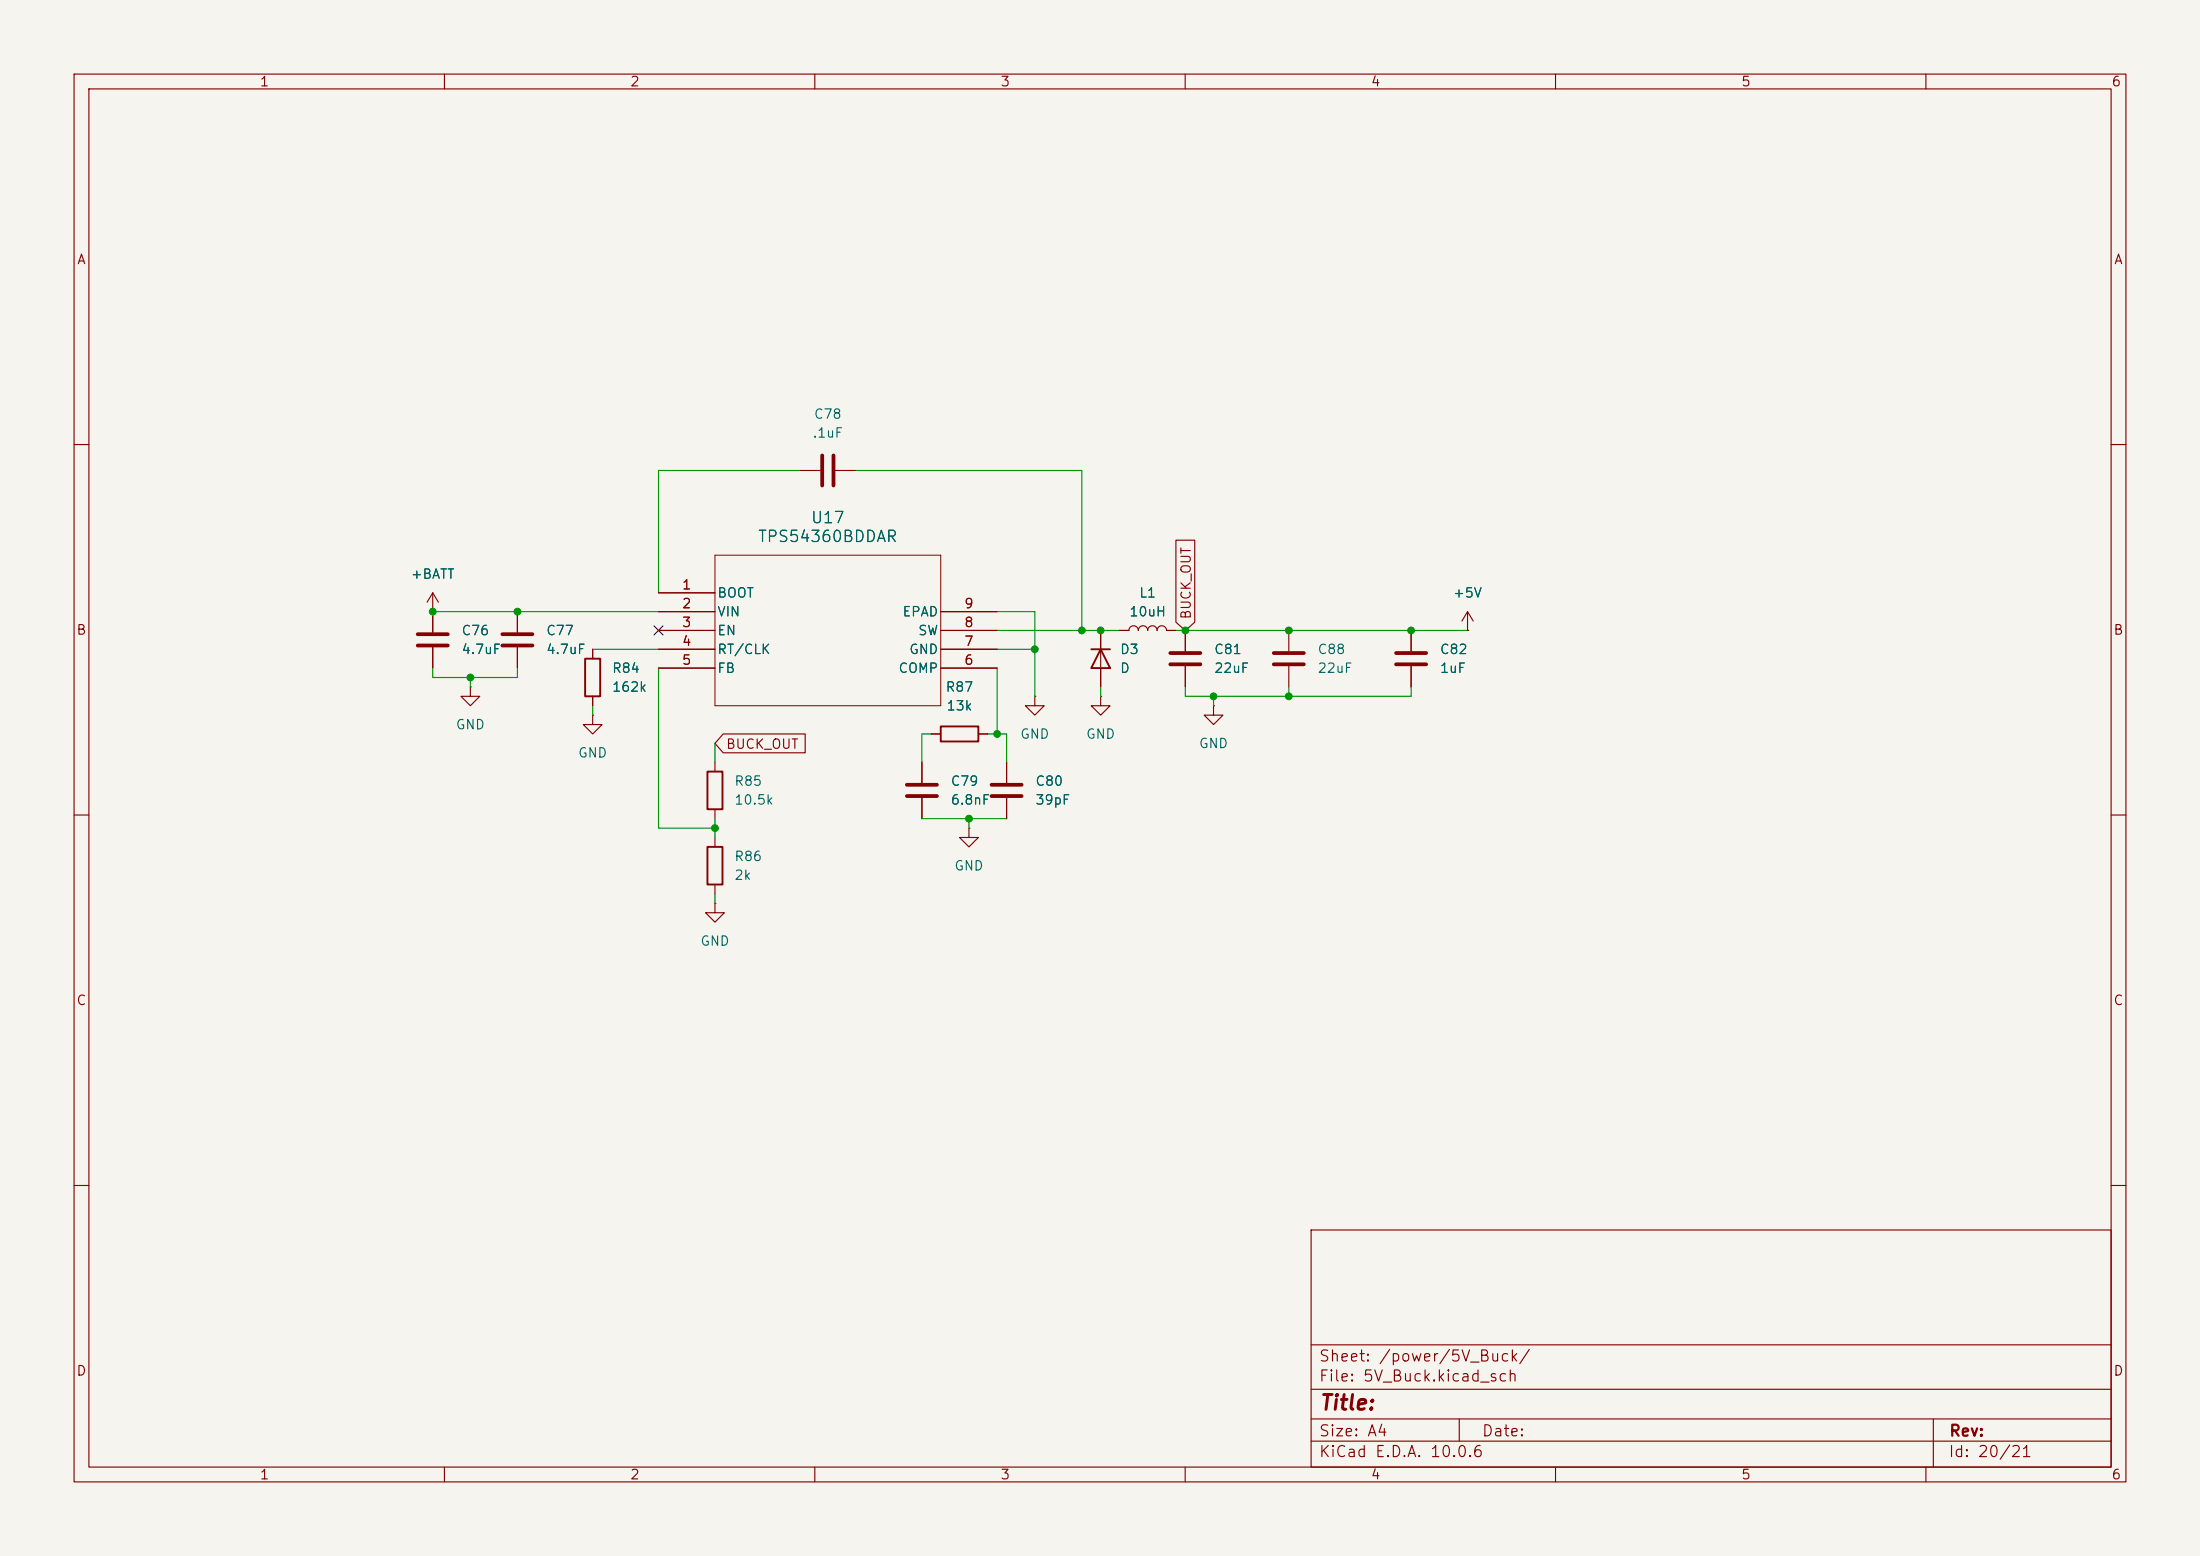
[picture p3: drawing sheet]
(kicad_sch
 (version 20260306)
 (generator "eeschema")
 (generator_version "10.0")
 (paper "A4")
 (lib_symbols
  (symbol "Device:C"
   (pin_numbers (hide yes))
   (pin_names
    (offset 0.254)) (exclude_from_sim no) (in_bom yes) (on_board yes)
   (in_pos_files yes)
   (duplicate_pin_numbers_are_jumpers no)
   (property "Reference" "C" (at 0.635 2.54 0) (show_name no) (do_not_autoplace no) (effects (font (size 1.27 1.27)) (justify left)))
   (property "Value" "C" (at 0.635 -2.54 0) (show_name no) (do_not_autoplace no) (effects (font (size 1.27 1.27)) (justify left)))
   (property "Footprint" "" (at 0.9652 -3.81 0) (show_name no) (do_not_autoplace no) (hide yes) (effects (font (size 1.27 1.27))))
   (property "Datasheet" "" (at 0 0 0) (show_name no) (do_not_autoplace no) (hide yes) (effects (font (size 1.27 1.27))))
   (property "Description" "Unpolarized capacitor" (at 0 0 0) (show_name no) (do_not_autoplace no) (hide yes) (effects (font (size 1.27 1.27))))
   (symbol "C_0_1"
    (polyline (pts (xy -2.032 0.762) (xy 2.032 0.762)) (stroke (width 0.508) (type default)) (fill (type none)))
    (polyline (pts (xy -2.032 -0.762) (xy 2.032 -0.762)) (stroke (width 0.508) (type default)) (fill (type none))))
   (symbol "C_1_1"
    (pin passive line (at 0 3.81 270) (length 2.794) (name "" (effects (font (size 1.27 1.27)))) (number "1" (effects (font (size 1.27 1.27)))))
    (pin passive line (at 0 -3.81 90) (length 2.794) (name "" (effects (font (size 1.27 1.27)))) (number "2" (effects (font (size 1.27 1.27))))))
   (embedded_fonts no))
  (symbol "Device:D"
   (pin_numbers (hide yes))
   (pin_names
    (offset 1.016) (hide yes)) (exclude_from_sim no) (in_bom yes) (on_board yes)
   (in_pos_files yes)
   (duplicate_pin_numbers_are_jumpers no)
   (property "Reference" "D" (at 0 2.54 0) (show_name no) (do_not_autoplace no) (effects (font (size 1.27 1.27))))
   (property "Value" "D" (at 0 -2.54 0) (show_name no) (do_not_autoplace no) (effects (font (size 1.27 1.27))))
   (property "Footprint" "" (at 0 0 0) (show_name no) (do_not_autoplace no) (hide yes) (effects (font (size 1.27 1.27))))
   (property "Datasheet" "" (at 0 0 0) (show_name no) (do_not_autoplace no) (hide yes) (effects (font (size 1.27 1.27))))
   (property "Description" "Diode" (at 0 0 0) (show_name no) (do_not_autoplace no) (hide yes) (effects (font (size 1.27 1.27))))
   (property "Sim.Device" "D" (at 0 0 0) (show_name no) (do_not_autoplace no) (hide yes) (effects (font (size 1.27 1.27))))
   (property "Sim.Pins" "1=K 2=A" (at 0 0 0) (show_name no) (do_not_autoplace no) (hide yes) (effects (font (size 1.27 1.27))))
   (symbol "D_0_1"
    (polyline (pts (xy -1.27 1.27) (xy -1.27 -1.27)) (stroke (width 0.254) (type default)) (fill (type none)))
    (polyline (pts (xy 1.27 1.27) (xy 1.27 -1.27) (xy -1.27 0) (xy 1.27 1.27)) (stroke (width 0.254) (type default)) (fill (type none)))
    (polyline (pts (xy 1.27 0) (xy -1.27 0)) (stroke (width 0) (type default)) (fill (type none))))
   (symbol "D_1_1"
    (pin passive line (at -3.81 0 0) (length 2.54) (name "K" (effects (font (size 1.27 1.27)))) (number "1" (effects (font (size 1.27 1.27)))))
    (pin passive line (at 3.81 0 180) (length 2.54) (name "A" (effects (font (size 1.27 1.27)))) (number "2" (effects (font (size 1.27 1.27))))))
   (embedded_fonts no))
  (symbol "Device:L"
   (pin_numbers (hide yes))
   (pin_names
    (offset 1.016) (hide yes)) (exclude_from_sim no) (in_bom yes) (on_board yes)
   (in_pos_files yes)
   (duplicate_pin_numbers_are_jumpers no)
   (property "Reference" "L" (at -1.27 0 90) (show_name no) (do_not_autoplace no) (effects (font (size 1.27 1.27))))
   (property "Value" "L" (at 1.905 0 90) (show_name no) (do_not_autoplace no) (effects (font (size 1.27 1.27))))
   (property "Footprint" "" (at 0 0 0) (show_name no) (do_not_autoplace no) (hide yes) (effects (font (size 1.27 1.27))))
   (property "Datasheet" "" (at 0 0 0) (show_name no) (do_not_autoplace no) (hide yes) (effects (font (size 1.27 1.27))))
   (property "Description" "Inductor" (at 0 0 0) (show_name no) (do_not_autoplace no) (hide yes) (effects (font (size 1.27 1.27))))
   (symbol "L_0_1"
    (arc (start 0 2.54) (mid 0.6323 1.905) (end 0 1.27) (stroke (width 0) (type default)) (fill (type none)))
    (arc (start 0 1.27) (mid 0.6323 0.635) (end 0 0) (stroke (width 0) (type default)) (fill (type none)))
    (arc (start 0 0) (mid 0.6323 -0.635) (end 0 -1.27) (stroke (width 0) (type default)) (fill (type none)))
    (arc (start 0 -1.27) (mid 0.6323 -1.905) (end 0 -2.54) (stroke (width 0) (type default)) (fill (type none))))
   (symbol "L_1_1"
    (pin passive line (at 0 3.81 270) (length 1.27) (name "1" (effects (font (size 1.27 1.27)))) (number "1" (effects (font (size 1.27 1.27)))))
    (pin passive line (at 0 -3.81 90) (length 1.27) (name "2" (effects (font (size 1.27 1.27)))) (number "2" (effects (font (size 1.27 1.27))))))
   (embedded_fonts no))
  (symbol "Device:R"
   (pin_numbers (hide yes))
   (pin_names
    (offset 0)) (exclude_from_sim no) (in_bom yes) (on_board yes)
   (in_pos_files yes)
   (duplicate_pin_numbers_are_jumpers no)
   (property "Reference" "R" (at 2.032 0 90) (show_name no) (do_not_autoplace no) (effects (font (size 1.27 1.27))))
   (property "Value" "R" (at 0 0 90) (show_name no) (do_not_autoplace no) (effects (font (size 1.27 1.27))))
   (property "Footprint" "" (at -1.778 0 90) (show_name no) (do_not_autoplace no) (hide yes) (effects (font (size 1.27 1.27))))
   (property "Datasheet" "" (at 0 0 0) (show_name no) (do_not_autoplace no) (hide yes) (effects (font (size 1.27 1.27))))
   (property "Description" "Resistor" (at 0 0 0) (show_name no) (do_not_autoplace no) (hide yes) (effects (font (size 1.27 1.27))))
   (symbol "R_0_1"
    (rectangle (start -1.016 -2.54) (end 1.016 2.54) (stroke (width 0.254) (type default)) (fill (type none))))
   (symbol "R_1_1"
    (pin passive line (at 0 3.81 270) (length 1.27) (name "" (effects (font (size 1.27 1.27)))) (number "1" (effects (font (size 1.27 1.27)))))
    (pin passive line (at 0 -3.81 90) (length 1.27) (name "" (effects (font (size 1.27 1.27)))) (number "2" (effects (font (size 1.27 1.27))))))
   (embedded_fonts no))
  (symbol "TPS54360:TPS54360BDDAR"
   (pin_names
    (offset 0.254)) (exclude_from_sim no) (in_bom yes) (on_board yes)
   (in_pos_files yes)
   (duplicate_pin_numbers_are_jumpers no)
   (property "Reference" "U" (at 22.86 10.16 0) (show_name no) (do_not_autoplace no) (effects (font (size 1.524 1.524))))
   (property "Value" "TPS54360BDDAR" (at 22.86 7.62 0) (show_name no) (do_not_autoplace no) (effects (font (size 1.524 1.524))))
   (property "Footprint" "U_DDA_TEX" (at 0 0 0) (show_name no) (do_not_autoplace no) (hide yes) (effects (font (size 1.27 1.27)
    (italic yes))))
   (property "Datasheet" "https://www.ti.com/lit/gpn/tps54360b" (at 0 0 0) (show_name no) (do_not_autoplace no) (hide yes) (effects (font (size 1.27 1.27)
    (italic yes))))
   (property "Description" "" (at 0 0 0) (show_name no) (do_not_autoplace no) (hide yes) (effects (font (size 1.27 1.27))))
   (property "ki_locked" "" (at 0 0 0) (show_name no) (do_not_autoplace no) (effects (font (size 1.27 1.27))))
   (symbol "TPS54360BDDAR_0_1"
    (polyline (pts (xy 7.62 5.08) (xy 7.62 -15.24)) (stroke (width 0.127) (type default)) (fill (type none)))
    (polyline (pts (xy 7.62 -15.24) (xy 38.1 -15.24)) (stroke (width 0.127) (type default)) (fill (type none)))
    (polyline (pts (xy 38.1 5.08) (xy 7.62 5.08)) (stroke (width 0.127) (type default)) (fill (type none)))
    (polyline (pts (xy 38.1 -15.24) (xy 38.1 5.08)) (stroke (width 0.127) (type default)) (fill (type none)))
    (pin output line (at 0 0 0) (length 7.62) (name "BOOT" (effects (font (size 1.27 1.27)))) (number "1" (effects (font (size 1.27 1.27)))))
    (pin power_in line (at 0 -2.54 0) (length 7.62) (name "VIN" (effects (font (size 1.27 1.27)))) (number "2" (effects (font (size 1.27 1.27)))))
    (pin input line (at 0 -5.08 0) (length 7.62) (name "EN" (effects (font (size 1.27 1.27)))) (number "3" (effects (font (size 1.27 1.27)))))
    (pin input line (at 0 -7.62 0) (length 7.62) (name "RT/CLK" (effects (font (size 1.27 1.27)))) (number "4" (effects (font (size 1.27 1.27)))))
    (pin input line (at 0 -10.16 0) (length 7.62) (name "FB" (effects (font (size 1.27 1.27)))) (number "5" (effects (font (size 1.27 1.27)))))
    (pin output line (at 45.72 -10.16 180) (length 7.62) (name "COMP" (effects (font (size 1.27 1.27)))) (number "6" (effects (font (size 1.27 1.27)))))
    (pin power_out line (at 45.72 -7.62 180) (length 7.62) (name "GND" (effects (font (size 1.27 1.27)))) (number "7" (effects (font (size 1.27 1.27)))))
    (pin input line (at 45.72 -5.08 180) (length 7.62) (name "SW" (effects (font (size 1.27 1.27)))) (number "8" (effects (font (size 1.27 1.27)))))
    (pin power_out line (at 45.72 -2.54 180) (length 7.62) (name "EPAD" (effects (font (size 1.27 1.27)))) (number "9" (effects (font (size 1.27 1.27))))))
   (embedded_fonts no))
  (symbol "power:+5V"
   (power global)
   (pin_numbers (hide yes))
   (pin_names
    (offset 0) (hide yes)) (exclude_from_sim no) (in_bom yes) (on_board yes)
   (in_pos_files yes)
   (duplicate_pin_numbers_are_jumpers no)
   (property "Reference" "#PWR" (at 0 -3.81 0) (show_name no) (do_not_autoplace no) (hide yes) (effects (font (size 1.27 1.27))))
   (property "Value" "+5V" (at 0 3.556 0) (show_name no) (do_not_autoplace no) (effects (font (size 1.27 1.27))))
   (property "Footprint" "" (at 0 0 0) (show_name no) (do_not_autoplace no) (hide yes) (effects (font (size 1.27 1.27))))
   (property "Datasheet" "" (at 0 0 0) (show_name no) (do_not_autoplace no) (hide yes) (effects (font (size 1.27 1.27))))
   (property "Description" "Power symbol creates a global label with name \"+5V\"" (at 0 0 0) (show_name no) (do_not_autoplace no) (hide yes) (effects (font (size 1.27 1.27))))
   (symbol "+5V_0_1"
    (polyline (pts (xy -0.762 1.27) (xy 0 2.54)) (stroke (width 0) (type default)) (fill (type none)))
    (polyline (pts (xy 0 2.54) (xy 0.762 1.27)) (stroke (width 0) (type default)) (fill (type none)))
    (polyline (pts (xy 0 0) (xy 0 2.54)) (stroke (width 0) (type default)) (fill (type none))))
   (symbol "+5V_1_1"
    (pin power_in line (at 0 0 90) (length 0) (name "" (effects (font (size 1.27 1.27)))) (number "1" (effects (font (size 1.27 1.27))))))
   (embedded_fonts no))
  (symbol "power:+BATT"
   (power global)
   (pin_numbers (hide yes))
   (pin_names
    (offset 0) (hide yes)) (exclude_from_sim no) (in_bom yes) (on_board yes)
   (in_pos_files yes)
   (duplicate_pin_numbers_are_jumpers no)
   (property "Reference" "#PWR" (at 0 -3.81 0) (show_name no) (do_not_autoplace no) (hide yes) (effects (font (size 1.27 1.27))))
   (property "Value" "+BATT" (at 0 3.556 0) (show_name no) (do_not_autoplace no) (effects (font (size 1.27 1.27))))
   (property "Footprint" "" (at 0 0 0) (show_name no) (do_not_autoplace no) (hide yes) (effects (font (size 1.27 1.27))))
   (property "Datasheet" "" (at 0 0 0) (show_name no) (do_not_autoplace no) (hide yes) (effects (font (size 1.27 1.27))))
   (property "Description" "Power symbol creates a global label with name \"+BATT\"" (at 0 0 0) (show_name no) (do_not_autoplace no) (hide yes) (effects (font (size 1.27 1.27))))
   (symbol "+BATT_0_1"
    (polyline (pts (xy -0.762 1.27) (xy 0 2.54)) (stroke (width 0) (type default)) (fill (type none)))
    (polyline (pts (xy 0 2.54) (xy 0.762 1.27)) (stroke (width 0) (type default)) (fill (type none)))
    (polyline (pts (xy 0 0) (xy 0 2.54)) (stroke (width 0) (type default)) (fill (type none))))
   (symbol "+BATT_1_1"
    (pin power_in line (at 0 0 90) (length 0) (name "" (effects (font (size 1.27 1.27)))) (number "1" (effects (font (size 1.27 1.27))))))
   (embedded_fonts no))
  (symbol "power:GND"
   (power global)
   (pin_numbers (hide yes))
   (pin_names
    (offset 0) (hide yes)) (exclude_from_sim no) (in_bom yes) (on_board yes)
   (in_pos_files yes)
   (duplicate_pin_numbers_are_jumpers no)
   (property "Reference" "#PWR" (at 0 -6.35 0) (show_name no) (do_not_autoplace no) (hide yes) (effects (font (size 1.27 1.27))))
   (property "Value" "GND" (at 0 -3.81 0) (show_name no) (do_not_autoplace no) (effects (font (size 1.27 1.27))))
   (property "Footprint" "" (at 0 0 0) (show_name no) (do_not_autoplace no) (hide yes) (effects (font (size 1.27 1.27))))
   (property "Datasheet" "" (at 0 0 0) (show_name no) (do_not_autoplace no) (hide yes) (effects (font (size 1.27 1.27))))
   (property "Description" "Power symbol creates a global label with name \"GND\" , ground" (at 0 0 0) (show_name no) (do_not_autoplace no) (hide yes) (effects (font (size 1.27 1.27))))
   (symbol "GND_0_1"
    (polyline (pts (xy 0 0) (xy 0 -1.27) (xy 1.27 -1.27) (xy 0 -2.54) (xy -1.27 -1.27) (xy 0 -1.27)) (stroke (width 0) (type default)) (fill (type none))))
   (symbol "GND_1_1"
    (pin power_in line (at 0 0 270) (length 0) (name "" (effects (font (size 1.27 1.27)))) (number "1" (effects (font (size 1.27 1.27))))))
   (embedded_fonts no)))
 (junction
  (at 139.7 87.63)
  (diameter 0)
  (color 0 0 0 0))
 (junction
  (at 146.05 85.09)
  (diameter 0)
  (color 0 0 0 0))
 (junction
  (at 134.62 99.06)
  (diameter 0)
  (color 0 0 0 0))
 (junction
  (at 190.5 85.09)
  (diameter 0)
  (color 0 0 0 0))
 (junction
  (at 58.42 82.55)
  (diameter 0)
  (color 0 0 0 0))
 (junction
  (at 160.02 85.09)
  (diameter 0)
  (color 0 0 0 0))
 (junction
  (at 63.5 91.44)
  (diameter 0)
  (color 0 0 0 0))
 (junction
  (at 69.85 82.55)
  (diameter 0)
  (color 0 0 0 0))
 (junction
  (at 163.83 93.98)
  (diameter 0)
  (color 0 0 0 0))
 (junction
  (at 96.52 111.76)
  (diameter 0)
  (color 0 0 0 0))
 (junction
  (at 130.81 110.49)
  (diameter 0)
  (color 0 0 0 0))
 (junction
  (at 173.99 85.09)
  (diameter 0)
  (color 0 0 0 0))
 (junction
  (at 173.99 93.98)
  (diameter 0)
  (color 0 0 0 0))
 (junction
  (at 148.59 85.09)
  (diameter 0)
  (color 0 0 0 0))
 (no_connect
  (at 88.9 85.09))
 (wire
  (pts (xy 173.99 92.71) (xy 173.99 93.98))
  (stroke (width 0) (type default)))
 (wire
  (pts (xy 96.52 100.33) (xy 96.52 102.87))
  (stroke (width 0) (type default)))
 (wire
  (pts (xy 148.59 92.71) (xy 148.59 93.98))
  (stroke (width 0) (type default)))
 (wire
  (pts (xy 133.35 99.06) (xy 134.62 99.06))
  (stroke (width 0) (type default)))
 (wire
  (pts (xy 115.57 63.5) (xy 146.05 63.5))
  (stroke (width 0) (type default)))
 (wire
  (pts (xy 173.99 85.09) (xy 190.5 85.09))
  (stroke (width 0) (type default)))
 (wire
  (pts (xy 146.05 85.09) (xy 148.59 85.09))
  (stroke (width 0) (type default)))
 (wire
  (pts (xy 130.81 110.49) (xy 135.89 110.49))
  (stroke (width 0) (type default)))
 (wire
  (pts (xy 130.81 110.49) (xy 130.81 111.76))
  (stroke (width 0) (type default)))
 (wire
  (pts (xy 63.5 91.44) (xy 69.85 91.44))
  (stroke (width 0) (type default)))
 (wire
  (pts (xy 148.59 85.09) (xy 151.13 85.09))
  (stroke (width 0) (type default)))
 (wire
  (pts (xy 190.5 92.71) (xy 190.5 93.98))
  (stroke (width 0) (type default)))
 (wire
  (pts (xy 88.9 63.5) (xy 88.9 80.01))
  (stroke (width 0) (type default)))
 (wire
  (pts (xy 139.7 82.55) (xy 139.7 87.63))
  (stroke (width 0) (type default)))
 (wire
  (pts (xy 146.05 63.5) (xy 146.05 85.09))
  (stroke (width 0) (type default)))
 (wire
  (pts (xy 58.42 91.44) (xy 63.5 91.44))
  (stroke (width 0) (type default)))
 (wire
  (pts (xy 160.02 92.71) (xy 160.02 93.98))
  (stroke (width 0) (type default)))
 (wire
  (pts (xy 96.52 111.76) (xy 96.52 113.03))
  (stroke (width 0) (type default)))
 (wire
  (pts (xy 58.42 82.55) (xy 69.85 82.55))
  (stroke (width 0) (type default)))
 (wire
  (pts (xy 124.46 110.49) (xy 130.81 110.49))
  (stroke (width 0) (type default)))
 (wire
  (pts (xy 63.5 91.44) (xy 63.5 92.71))
  (stroke (width 0) (type default)))
 (wire
  (pts (xy 160.02 85.09) (xy 173.99 85.09))
  (stroke (width 0) (type default)))
 (wire
  (pts (xy 80.01 95.25) (xy 80.01 96.52))
  (stroke (width 0) (type default)))
 (wire
  (pts (xy 88.9 90.17) (xy 88.9 111.76))
  (stroke (width 0) (type default)))
 (wire
  (pts (xy 134.62 82.55) (xy 139.7 82.55))
  (stroke (width 0) (type default)))
 (wire
  (pts (xy 69.85 82.55) (xy 88.9 82.55))
  (stroke (width 0) (type default)))
 (wire
  (pts (xy 135.89 99.06) (xy 134.62 99.06))
  (stroke (width 0) (type default)))
 (wire
  (pts (xy 69.85 90.17) (xy 69.85 91.44))
  (stroke (width 0) (type default)))
 (wire
  (pts (xy 80.01 87.63) (xy 88.9 87.63))
  (stroke (width 0) (type default)))
 (wire
  (pts (xy 124.46 99.06) (xy 125.73 99.06))
  (stroke (width 0) (type default)))
 (wire
  (pts (xy 58.42 90.17) (xy 58.42 91.44))
  (stroke (width 0) (type default)))
 (wire
  (pts (xy 163.83 93.98) (xy 173.99 93.98))
  (stroke (width 0) (type default)))
 (wire
  (pts (xy 160.02 93.98) (xy 163.83 93.98))
  (stroke (width 0) (type default)))
 (wire
  (pts (xy 146.05 85.09) (xy 134.62 85.09))
  (stroke (width 0) (type default)))
 (wire
  (pts (xy 96.52 120.65) (xy 96.52 121.92))
  (stroke (width 0) (type default)))
 (wire
  (pts (xy 158.75 85.09) (xy 160.02 85.09))
  (stroke (width 0) (type default)))
 (wire
  (pts (xy 173.99 93.98) (xy 190.5 93.98))
  (stroke (width 0) (type default)))
 (wire
  (pts (xy 134.62 87.63) (xy 139.7 87.63))
  (stroke (width 0) (type default)))
 (wire
  (pts (xy 135.89 102.87) (xy 135.89 99.06))
  (stroke (width 0) (type default)))
 (wire
  (pts (xy 107.95 63.5) (xy 88.9 63.5))
  (stroke (width 0) (type default)))
 (wire
  (pts (xy 190.5 85.09) (xy 198.12 85.09))
  (stroke (width 0) (type default)))
 (wire
  (pts (xy 96.52 111.76) (xy 96.52 110.49))
  (stroke (width 0) (type default)))
 (wire
  (pts (xy 124.46 99.06) (xy 124.46 102.87))
  (stroke (width 0) (type default)))
 (wire
  (pts (xy 139.7 87.63) (xy 139.7 93.98))
  (stroke (width 0) (type default)))
 (wire
  (pts (xy 88.9 111.76) (xy 96.52 111.76))
  (stroke (width 0) (type default)))
 (wire
  (pts (xy 134.62 90.17) (xy 134.62 99.06))
  (stroke (width 0) (type default)))
 (wire
  (pts (xy 163.83 93.98) (xy 163.83 95.25))
  (stroke (width 0) (type default)))
 (global_label "BUCK_OUT"
  (shape input)
  (at 96.52 100.33 0)
  (fields_autoplaced yes)
  (effects (font (size 1.27 1.27)) (justify left))
  (property "Intersheetrefs" "${INTERSHEET_REFS}" (at 109.2419 100.33 0) (hide yes) (show_name no) (do_not_autoplace no) (effects (font (size 1.27 1.27)) (justify left))))
 (global_label "BUCK_OUT"
  (shape input)
  (at 160.02 85.09 90)
  (fields_autoplaced yes)
  (effects (font (size 1.27 1.27)) (justify left))
  (property "Intersheetrefs" "${INTERSHEET_REFS}" (at 160.02 72.3681 90) (hide yes) (show_name no) (do_not_autoplace no) (effects (font (size 1.27 1.27)) (justify left))))
 (symbol
  (lib_id "Device:C")
  (at 58.42 86.36 0)
  (unit 1)
  (body_style 1)
  (exclude_from_sim no)
  (in_bom yes)
  (on_board yes)
  (in_pos_files yes)
  (dnp no)
  (fields_autoplaced yes)
  (property "Reference" "C76" (at 62.23 85.0899 0) (show_name no) (do_not_autoplace no) (effects (font (size 1.27 1.27)) (justify left)))
  (property "Value" "4.7uF" (at 62.23 87.6299 0) (show_name no) (do_not_autoplace no) (effects (font (size 1.27 1.27)) (justify left)))
  (property "Footprint" "Capacitor_SMD:C_0805_2012Metric" (at 59.3852 90.17 0) (hide yes) (show_name no) (do_not_autoplace no) (effects (font (size 1.27 1.27))))
  (property "Datasheet" "" (at 58.42 86.36 0) (hide yes) (show_name no) (do_not_autoplace no) (effects (font (size 1.27 1.27))))
  (property "Description" "Unpolarized capacitor" (at 58.42 86.36 0) (hide yes) (show_name no) (do_not_autoplace no) (effects (font (size 1.27 1.27))))
  (pin "1")
  (pin "2"))
 (symbol
  (lib_id "Device:R")
  (at 96.52 106.68 180)
  (unit 1)
  (body_style 1)
  (exclude_from_sim no)
  (in_bom yes)
  (on_board yes)
  (in_pos_files yes)
  (dnp no)
  (fields_autoplaced yes)
  (property "Reference" "R85" (at 99.06 105.4099 0) (show_name no) (do_not_autoplace no) (effects (font (size 1.27 1.27)) (justify right)))
  (property "Value" "10.5k" (at 99.06 107.9499 0) (show_name no) (do_not_autoplace no) (effects (font (size 1.27 1.27)) (justify right)))
  (property "Footprint" "Resistor_SMD:R_0201_0603Metric" (at 98.298 106.68 90) (hide yes) (show_name no) (do_not_autoplace no) (effects (font (size 1.27 1.27))))
  (property "Datasheet" "" (at 96.52 106.68 0) (hide yes) (show_name no) (do_not_autoplace no) (effects (font (size 1.27 1.27))))
  (property "Description" "Resistor" (at 96.52 106.68 0) (hide yes) (show_name no) (do_not_autoplace no) (effects (font (size 1.27 1.27))))
  (pin "1")
  (pin "2"))
 (symbol
  (lib_id "Device:C")
  (at 135.89 106.68 0)
  (unit 1)
  (body_style 1)
  (exclude_from_sim no)
  (in_bom yes)
  (on_board yes)
  (in_pos_files yes)
  (dnp no)
  (fields_autoplaced yes)
  (property "Reference" "C80" (at 139.7 105.4099 0) (show_name no) (do_not_autoplace no) (effects (font (size 1.27 1.27)) (justify left)))
  (property "Value" "39pF" (at 139.7 107.9499 0) (show_name no) (do_not_autoplace no) (effects (font (size 1.27 1.27)) (justify left)))
  (property "Footprint" "Capacitor_SMD:C_0201_0603Metric" (at 136.8552 110.49 0) (hide yes) (show_name no) (do_not_autoplace no) (effects (font (size 1.27 1.27))))
  (property "Datasheet" "" (at 135.89 106.68 0) (hide yes) (show_name no) (do_not_autoplace no) (effects (font (size 1.27 1.27))))
  (property "Description" "Unpolarized capacitor" (at 135.89 106.68 0) (hide yes) (show_name no) (do_not_autoplace no) (effects (font (size 1.27 1.27))))
  (pin "2")
  (pin "1"))
 (symbol
  (lib_id "Device:C")
  (at 69.85 86.36 0)
  (unit 1)
  (body_style 1)
  (exclude_from_sim no)
  (in_bom yes)
  (on_board yes)
  (in_pos_files yes)
  (dnp no)
  (fields_autoplaced yes)
  (property "Reference" "C77" (at 73.66 85.0899 0) (show_name no) (do_not_autoplace no) (effects (font (size 1.27 1.27)) (justify left)))
  (property "Value" "4.7uF" (at 73.66 87.6299 0) (show_name no) (do_not_autoplace no) (effects (font (size 1.27 1.27)) (justify left)))
  (property "Footprint" "Capacitor_SMD:C_0805_2012Metric" (at 70.8152 90.17 0) (hide yes) (show_name no) (do_not_autoplace no) (effects (font (size 1.27 1.27))))
  (property "Datasheet" "" (at 69.85 86.36 0) (hide yes) (show_name no) (do_not_autoplace no) (effects (font (size 1.27 1.27))))
  (property "Description" "Unpolarized capacitor" (at 69.85 86.36 0) (hide yes) (show_name no) (do_not_autoplace no) (effects (font (size 1.27 1.27))))
  (pin "1")
  (pin "2"))
 (symbol
  (lib_id "power:+BATT")
  (at 58.42 82.55 0)
  (unit 1)
  (body_style 1)
  (exclude_from_sim no)
  (in_bom yes)
  (on_board yes)
  (in_pos_files yes)
  (dnp no)
  (fields_autoplaced yes)
  (property "Reference" "#PWR092" (at 58.42 86.36 0) (hide yes) (show_name no) (do_not_autoplace no) (effects (font (size 1.27 1.27))))
  (property "Value" "+BATT" (at 58.42 77.47 0) (show_name no) (do_not_autoplace no) (effects (font (size 1.27 1.27))))
  (property "Footprint" "" (at 58.42 82.55 0) (hide yes) (show_name no) (do_not_autoplace no) (effects (font (size 1.27 1.27))))
  (property "Datasheet" "" (at 58.42 82.55 0) (hide yes) (show_name no) (do_not_autoplace no) (effects (font (size 1.27 1.27))))
  (property "Description" "Power symbol creates a global label with name \"+BATT\"" (at 58.42 82.55 0) (hide yes) (show_name no) (do_not_autoplace no) (effects (font (size 1.27 1.27))))
  (pin "1"))
 (symbol
  (lib_id "Device:R")
  (at 80.01 91.44 0)
  (unit 1)
  (body_style 1)
  (exclude_from_sim no)
  (in_bom yes)
  (on_board yes)
  (in_pos_files yes)
  (dnp no)
  (fields_autoplaced yes)
  (property "Reference" "R84" (at 82.55 90.1699 0) (show_name no) (do_not_autoplace no) (effects (font (size 1.27 1.27)) (justify left)))
  (property "Value" "162k" (at 82.55 92.7099 0) (show_name no) (do_not_autoplace no) (effects (font (size 1.27 1.27)) (justify left)))
  (property "Footprint" "Resistor_SMD:R_0201_0603Metric" (at 78.232 91.44 90) (hide yes) (show_name no) (do_not_autoplace no) (effects (font (size 1.27 1.27))))
  (property "Datasheet" "" (at 80.01 91.44 0) (hide yes) (show_name no) (do_not_autoplace no) (effects (font (size 1.27 1.27))))
  (property "Description" "Resistor" (at 80.01 91.44 0) (hide yes) (show_name no) (do_not_autoplace no) (effects (font (size 1.27 1.27))))
  (pin "2")
  (pin "1"))
 (symbol
  (lib_id "Device:C")
  (at 190.5 88.9 0)
  (unit 1)
  (body_style 1)
  (exclude_from_sim no)
  (in_bom yes)
  (on_board yes)
  (in_pos_files yes)
  (dnp no)
  (fields_autoplaced yes)
  (property "Reference" "C82" (at 194.31 87.6299 0) (show_name no) (do_not_autoplace no) (effects (font (size 1.27 1.27)) (justify left)))
  (property "Value" "1uF" (at 194.31 90.1699 0) (show_name no) (do_not_autoplace no) (effects (font (size 1.27 1.27)) (justify left)))
  (property "Footprint" "Capacitor_SMD:C_0402_1005Metric" (at 191.4652 92.71 0) (hide yes) (show_name no) (do_not_autoplace no) (effects (font (size 1.27 1.27))))
  (property "Datasheet" "" (at 190.5 88.9 0) (hide yes) (show_name no) (do_not_autoplace no) (effects (font (size 1.27 1.27))))
  (property "Description" "Unpolarized capacitor" (at 190.5 88.9 0) (hide yes) (show_name no) (do_not_autoplace no) (effects (font (size 1.27 1.27))))
  (pin "1")
  (pin "2"))
 (symbol
  (lib_id "power:GND")
  (at 139.7 93.98 0)
  (unit 1)
  (body_style 1)
  (exclude_from_sim no)
  (in_bom yes)
  (on_board yes)
  (in_pos_files yes)
  (dnp no)
  (fields_autoplaced yes)
  (property "Reference" "#PWR097" (at 139.7 100.33 0) (hide yes) (show_name no) (do_not_autoplace no) (effects (font (size 1.27 1.27))))
  (property "Value" "GND" (at 139.7 99.06 0) (show_name no) (do_not_autoplace no) (effects (font (size 1.27 1.27))))
  (property "Footprint" "" (at 139.7 93.98 0) (hide yes) (show_name no) (do_not_autoplace no) (effects (font (size 1.27 1.27))))
  (property "Datasheet" "" (at 139.7 93.98 0) (hide yes) (show_name no) (do_not_autoplace no) (effects (font (size 1.27 1.27))))
  (property "Description" "Power symbol creates a global label with name \"GND\" , ground" (at 139.7 93.98 0) (hide yes) (show_name no) (do_not_autoplace no) (effects (font (size 1.27 1.27))))
  (pin "1"))
 (symbol
  (lib_id "power:GND")
  (at 96.52 121.92 0)
  (unit 1)
  (body_style 1)
  (exclude_from_sim no)
  (in_bom yes)
  (on_board yes)
  (in_pos_files yes)
  (dnp no)
  (fields_autoplaced yes)
  (property "Reference" "#PWR095" (at 96.52 128.27 0) (hide yes) (show_name no) (do_not_autoplace no) (effects (font (size 1.27 1.27))))
  (property "Value" "GND" (at 96.52 127 0) (show_name no) (do_not_autoplace no) (effects (font (size 1.27 1.27))))
  (property "Footprint" "" (at 96.52 121.92 0) (hide yes) (show_name no) (do_not_autoplace no) (effects (font (size 1.27 1.27))))
  (property "Datasheet" "" (at 96.52 121.92 0) (hide yes) (show_name no) (do_not_autoplace no) (effects (font (size 1.27 1.27))))
  (property "Description" "Power symbol creates a global label with name \"GND\" , ground" (at 96.52 121.92 0) (hide yes) (show_name no) (do_not_autoplace no) (effects (font (size 1.27 1.27))))
  (pin "1"))
 (symbol
  (lib_id "Device:D")
  (at 148.59 88.9 270)
  (unit 1)
  (body_style 1)
  (exclude_from_sim no)
  (in_bom yes)
  (on_board yes)
  (in_pos_files yes)
  (dnp no)
  (fields_autoplaced yes)
  (property "Reference" "D3" (at 151.13 87.6299 90) (show_name no) (do_not_autoplace no) (effects (font (size 1.27 1.27)) (justify left)))
  (property "Value" "D" (at 151.13 90.1699 90) (show_name no) (do_not_autoplace no) (effects (font (size 1.27 1.27)) (justify left)))
  (property "Footprint" "PMEG6030AEXE-QX:PMEG4030AEXEQX" (at 148.59 88.9 0) (hide yes) (show_name no) (do_not_autoplace no) (effects (font (size 1.27 1.27))))
  (property "Datasheet" "" (at 148.59 88.9 0) (hide yes) (show_name no) (do_not_autoplace no) (effects (font (size 1.27 1.27))))
  (property "Description" "Diode" (at 148.59 88.9 0) (hide yes) (show_name no) (do_not_autoplace no) (effects (font (size 1.27 1.27))))
  (property "Sim.Device" "D" (at 148.59 88.9 0) (hide yes) (show_name no) (do_not_autoplace no) (effects (font (size 1.27 1.27))))
  (property "Sim.Pins" "1=K 2=A" (at 148.59 88.9 0) (hide yes) (show_name no) (do_not_autoplace no) (effects (font (size 1.27 1.27))))
  (pin "2")
  (pin "1"))
 (symbol
  (lib_id "TPS54360:TPS54360BDDAR")
  (at 88.9 80.01 0)
  (unit 1)
  (body_style 1)
  (exclude_from_sim no)
  (in_bom yes)
  (on_board yes)
  (in_pos_files yes)
  (dnp no)
  (fields_autoplaced yes)
  (property "Reference" "U17" (at 111.76 69.85 0) (show_name no) (do_not_autoplace no) (effects (font (size 1.524 1.524))))
  (property "Value" "TPS54360BDDAR" (at 111.76 72.39 0) (show_name no) (do_not_autoplace no) (effects (font (size 1.524 1.524))))
  (property "Footprint" "TPS54360BDDAR_new:U_DDA_TEX" (at 88.9 80.01 0) (hide yes) (show_name no) (do_not_autoplace no) (effects (font (size 1.27 1.27)
    (italic yes))))
  (property "Datasheet" "https://www.ti.com/lit/gpn/tps54360b" (at 88.9 80.01 0) (hide yes) (show_name no) (do_not_autoplace no) (effects (font (size 1.27 1.27)
    (italic yes))))
  (property "Description" "" (at 88.9 80.01 0) (hide yes) (show_name no) (do_not_autoplace no) (effects (font (size 1.27 1.27))))
  (pin "2")
  (pin "6")
  (pin "7")
  (pin "1")
  (pin "3")
  (pin "5")
  (pin "9")
  (pin "4")
  (pin "8"))
 (symbol
  (lib_id "Device:C")
  (at 173.99 88.9 0)
  (unit 1)
  (body_style 1)
  (exclude_from_sim no)
  (in_bom yes)
  (on_board yes)
  (in_pos_files yes)
  (dnp no)
  (fields_autoplaced yes)
  (property "Reference" "C88" (at 177.8 87.6299 0) (show_name no) (do_not_autoplace no) (effects (font (size 1.27 1.27)) (justify left)))
  (property "Value" "22uF" (at 177.8 90.1699 0) (show_name no) (do_not_autoplace no) (effects (font (size 1.27 1.27)) (justify left)))
  (property "Footprint" "Capacitor_SMD:C_1206_3216Metric" (at 174.9552 92.71 0) (hide yes) (show_name no) (do_not_autoplace no) (effects (font (size 1.27 1.27))))
  (property "Datasheet" "" (at 173.99 88.9 0) (hide yes) (show_name no) (do_not_autoplace no) (effects (font (size 1.27 1.27))))
  (property "Description" "Unpolarized capacitor" (at 173.99 88.9 0) (hide yes) (show_name no) (do_not_autoplace no) (effects (font (size 1.27 1.27))))
  (pin "1")
  (pin "2"))
 (symbol
  (lib_id "power:GND")
  (at 130.81 111.76 0)
  (unit 1)
  (body_style 1)
  (exclude_from_sim no)
  (in_bom yes)
  (on_board yes)
  (in_pos_files yes)
  (dnp no)
  (fields_autoplaced yes)
  (property "Reference" "#PWR096" (at 130.81 118.11 0) (hide yes) (show_name no) (do_not_autoplace no) (effects (font (size 1.27 1.27))))
  (property "Value" "GND" (at 130.81 116.84 0) (show_name no) (do_not_autoplace no) (effects (font (size 1.27 1.27))))
  (property "Footprint" "" (at 130.81 111.76 0) (hide yes) (show_name no) (do_not_autoplace no) (effects (font (size 1.27 1.27))))
  (property "Datasheet" "" (at 130.81 111.76 0) (hide yes) (show_name no) (do_not_autoplace no) (effects (font (size 1.27 1.27))))
  (property "Description" "Power symbol creates a global label with name \"GND\" , ground" (at 130.81 111.76 0) (hide yes) (show_name no) (do_not_autoplace no) (effects (font (size 1.27 1.27))))
  (pin "1"))
 (symbol
  (lib_id "Device:C")
  (at 124.46 106.68 0)
  (unit 1)
  (body_style 1)
  (exclude_from_sim no)
  (in_bom yes)
  (on_board yes)
  (in_pos_files yes)
  (dnp no)
  (fields_autoplaced yes)
  (property "Reference" "C79" (at 128.27 105.4099 0) (show_name no) (do_not_autoplace no) (effects (font (size 1.27 1.27)) (justify left)))
  (property "Value" "6.8nF" (at 128.27 107.9499 0) (show_name no) (do_not_autoplace no) (effects (font (size 1.27 1.27)) (justify left)))
  (property "Footprint" "Capacitor_SMD:C_0201_0603Metric" (at 125.4252 110.49 0) (hide yes) (show_name no) (do_not_autoplace no) (effects (font (size 1.27 1.27))))
  (property "Datasheet" "" (at 124.46 106.68 0) (hide yes) (show_name no) (do_not_autoplace no) (effects (font (size 1.27 1.27))))
  (property "Description" "Unpolarized capacitor" (at 124.46 106.68 0) (hide yes) (show_name no) (do_not_autoplace no) (effects (font (size 1.27 1.27))))
  (pin "2")
  (pin "1"))
 (symbol
  (lib_id "Device:R")
  (at 129.54 99.06 90)
  (unit 1)
  (body_style 1)
  (exclude_from_sim no)
  (in_bom yes)
  (on_board yes)
  (in_pos_files yes)
  (dnp no)
  (fields_autoplaced yes)
  (property "Reference" "R87" (at 129.54 92.71 90) (show_name no) (do_not_autoplace no) (effects (font (size 1.27 1.27))))
  (property "Value" "13k" (at 129.54 95.25 90) (show_name no) (do_not_autoplace no) (effects (font (size 1.27 1.27))))
  (property "Footprint" "Resistor_SMD:R_0201_0603Metric" (at 129.54 100.838 90) (hide yes) (show_name no) (do_not_autoplace no) (effects (font (size 1.27 1.27))))
  (property "Datasheet" "" (at 129.54 99.06 0) (hide yes) (show_name no) (do_not_autoplace no) (effects (font (size 1.27 1.27))))
  (property "Description" "Resistor" (at 129.54 99.06 0) (hide yes) (show_name no) (do_not_autoplace no) (effects (font (size 1.27 1.27))))
  (pin "1")
  (pin "2"))
 (symbol
  (lib_id "Device:R")
  (at 96.52 116.84 0)
  (unit 1)
  (body_style 1)
  (exclude_from_sim no)
  (in_bom yes)
  (on_board yes)
  (in_pos_files yes)
  (dnp no)
  (fields_autoplaced yes)
  (property "Reference" "R86" (at 99.06 115.5699 0) (show_name no) (do_not_autoplace no) (effects (font (size 1.27 1.27)) (justify left)))
  (property "Value" "2k" (at 99.06 118.1099 0) (show_name no) (do_not_autoplace no) (effects (font (size 1.27 1.27)) (justify left)))
  (property "Footprint" "Resistor_SMD:R_0201_0603Metric" (at 94.742 116.84 90) (hide yes) (show_name no) (do_not_autoplace no) (effects (font (size 1.27 1.27))))
  (property "Datasheet" "" (at 96.52 116.84 0) (hide yes) (show_name no) (do_not_autoplace no) (effects (font (size 1.27 1.27))))
  (property "Description" "Resistor" (at 96.52 116.84 0) (hide yes) (show_name no) (do_not_autoplace no) (effects (font (size 1.27 1.27))))
  (pin "2")
  (pin "1"))
 (symbol
  (lib_id "power:GND")
  (at 148.59 93.98 0)
  (unit 1)
  (body_style 1)
  (exclude_from_sim no)
  (in_bom yes)
  (on_board yes)
  (in_pos_files yes)
  (dnp no)
  (fields_autoplaced yes)
  (property "Reference" "#PWR098" (at 148.59 100.33 0) (hide yes) (show_name no) (do_not_autoplace no) (effects (font (size 1.27 1.27))))
  (property "Value" "GND" (at 148.59 99.06 0) (show_name no) (do_not_autoplace no) (effects (font (size 1.27 1.27))))
  (property "Footprint" "" (at 148.59 93.98 0) (hide yes) (show_name no) (do_not_autoplace no) (effects (font (size 1.27 1.27))))
  (property "Datasheet" "" (at 148.59 93.98 0) (hide yes) (show_name no) (do_not_autoplace no) (effects (font (size 1.27 1.27))))
  (property "Description" "Power symbol creates a global label with name \"GND\" , ground" (at 148.59 93.98 0) (hide yes) (show_name no) (do_not_autoplace no) (effects (font (size 1.27 1.27))))
  (pin "1"))
 (symbol
  (lib_id "power:GND")
  (at 163.83 95.25 0)
  (unit 1)
  (body_style 1)
  (exclude_from_sim no)
  (in_bom yes)
  (on_board yes)
  (in_pos_files yes)
  (dnp no)
  (fields_autoplaced yes)
  (property "Reference" "#PWR099" (at 163.83 101.6 0) (hide yes) (show_name no) (do_not_autoplace no) (effects (font (size 1.27 1.27))))
  (property "Value" "GND" (at 163.83 100.33 0) (show_name no) (do_not_autoplace no) (effects (font (size 1.27 1.27))))
  (property "Footprint" "" (at 163.83 95.25 0) (hide yes) (show_name no) (do_not_autoplace no) (effects (font (size 1.27 1.27))))
  (property "Datasheet" "" (at 163.83 95.25 0) (hide yes) (show_name no) (do_not_autoplace no) (effects (font (size 1.27 1.27))))
  (property "Description" "Power symbol creates a global label with name \"GND\" , ground" (at 163.83 95.25 0) (hide yes) (show_name no) (do_not_autoplace no) (effects (font (size 1.27 1.27))))
  (pin "1"))
 (symbol
  (lib_id "power:GND")
  (at 80.01 96.52 0)
  (unit 1)
  (body_style 1)
  (exclude_from_sim no)
  (in_bom yes)
  (on_board yes)
  (in_pos_files yes)
  (dnp no)
  (fields_autoplaced yes)
  (property "Reference" "#PWR094" (at 80.01 102.87 0) (hide yes) (show_name no) (do_not_autoplace no) (effects (font (size 1.27 1.27))))
  (property "Value" "GND" (at 80.01 101.6 0) (show_name no) (do_not_autoplace no) (effects (font (size 1.27 1.27))))
  (property "Footprint" "" (at 80.01 96.52 0) (hide yes) (show_name no) (do_not_autoplace no) (effects (font (size 1.27 1.27))))
  (property "Datasheet" "" (at 80.01 96.52 0) (hide yes) (show_name no) (do_not_autoplace no) (effects (font (size 1.27 1.27))))
  (property "Description" "Power symbol creates a global label with name \"GND\" , ground" (at 80.01 96.52 0) (hide yes) (show_name no) (do_not_autoplace no) (effects (font (size 1.27 1.27))))
  (pin "1"))
 (symbol
  (lib_id "Device:C")
  (at 111.76 63.5 90)
  (unit 1)
  (body_style 1)
  (exclude_from_sim no)
  (in_bom yes)
  (on_board yes)
  (in_pos_files yes)
  (dnp no)
  (fields_autoplaced yes)
  (property "Reference" "C78" (at 111.76 55.88 90) (show_name no) (do_not_autoplace no) (effects (font (size 1.27 1.27))))
  (property "Value" ".1uF" (at 111.76 58.42 90) (show_name no) (do_not_autoplace no) (effects (font (size 1.27 1.27))))
  (property "Footprint" "Capacitor_SMD:C_0201_0603Metric" (at 115.57 62.5348 0) (hide yes) (show_name no) (do_not_autoplace no) (effects (font (size 1.27 1.27))))
  (property "Datasheet" "" (at 111.76 63.5 0) (hide yes) (show_name no) (do_not_autoplace no) (effects (font (size 1.27 1.27))))
  (property "Description" "Unpolarized capacitor" (at 111.76 63.5 0) (hide yes) (show_name no) (do_not_autoplace no) (effects (font (size 1.27 1.27))))
  (pin "2")
  (pin "1"))
 (symbol
  (lib_id "power:+5V")
  (at 198.12 85.09 0)
  (unit 1)
  (body_style 1)
  (exclude_from_sim no)
  (in_bom yes)
  (on_board yes)
  (in_pos_files yes)
  (dnp no)
  (fields_autoplaced yes)
  (property "Reference" "#PWR0100" (at 198.12 88.9 0) (hide yes) (show_name no) (do_not_autoplace no) (effects (font (size 1.27 1.27))))
  (property "Value" "+5V" (at 198.12 80.01 0) (show_name no) (do_not_autoplace no) (effects (font (size 1.27 1.27))))
  (property "Footprint" "" (at 198.12 85.09 0) (hide yes) (show_name no) (do_not_autoplace no) (effects (font (size 1.27 1.27))))
  (property "Datasheet" "" (at 198.12 85.09 0) (hide yes) (show_name no) (do_not_autoplace no) (effects (font (size 1.27 1.27))))
  (property "Description" "Power symbol creates a global label with name \"+5V\"" (at 198.12 85.09 0) (hide yes) (show_name no) (do_not_autoplace no) (effects (font (size 1.27 1.27))))
  (pin "1"))
 (symbol
  (lib_id "Device:L")
  (at 154.94 85.09 90)
  (unit 1)
  (body_style 1)
  (exclude_from_sim no)
  (in_bom yes)
  (on_board yes)
  (in_pos_files yes)
  (dnp no)
  (fields_autoplaced yes)
  (property "Reference" "L1" (at 154.94 80.01 90) (show_name no) (do_not_autoplace no) (effects (font (size 1.27 1.27))))
  (property "Value" "10uH" (at 154.94 82.55 90) (show_name no) (do_not_autoplace no) (effects (font (size 1.27 1.27))))
  (property "Footprint" "SRP4020T-100M:INDPM4441X200N" (at 154.94 85.09 0) (hide yes) (show_name no) (do_not_autoplace no) (effects (font (size 1.27 1.27))))
  (property "Datasheet" "" (at 154.94 85.09 0) (hide yes) (show_name no) (do_not_autoplace no) (effects (font (size 1.27 1.27))))
  (property "Description" "Inductor" (at 154.94 85.09 0) (hide yes) (show_name no) (do_not_autoplace no) (effects (font (size 1.27 1.27))))
  (pin "2")
  (pin "1"))
 (symbol
  (lib_id "Device:C")
  (at 160.02 88.9 0)
  (unit 1)
  (body_style 1)
  (exclude_from_sim no)
  (in_bom yes)
  (on_board yes)
  (in_pos_files yes)
  (dnp no)
  (fields_autoplaced yes)
  (property "Reference" "C81" (at 163.83 87.6299 0) (show_name no) (do_not_autoplace no) (effects (font (size 1.27 1.27)) (justify left)))
  (property "Value" "22uF" (at 163.83 90.1699 0) (show_name no) (do_not_autoplace no) (effects (font (size 1.27 1.27)) (justify left)))
  (property "Footprint" "Capacitor_SMD:C_1206_3216Metric" (at 160.9852 92.71 0) (hide yes) (show_name no) (do_not_autoplace no) (effects (font (size 1.27 1.27))))
  (property "Datasheet" "" (at 160.02 88.9 0) (hide yes) (show_name no) (do_not_autoplace no) (effects (font (size 1.27 1.27))))
  (property "Description" "Unpolarized capacitor" (at 160.02 88.9 0) (hide yes) (show_name no) (do_not_autoplace no) (effects (font (size 1.27 1.27))))
  (pin "1")
  (pin "2"))
 (symbol
  (lib_id "power:GND")
  (at 63.5 92.71 0)
  (unit 1)
  (body_style 1)
  (exclude_from_sim no)
  (in_bom yes)
  (on_board yes)
  (in_pos_files yes)
  (dnp no)
  (fields_autoplaced yes)
  (property "Reference" "#PWR093" (at 63.5 99.06 0) (hide yes) (show_name no) (do_not_autoplace no) (effects (font (size 1.27 1.27))))
  (property "Value" "GND" (at 63.5 97.79 0) (show_name no) (do_not_autoplace no) (effects (font (size 1.27 1.27))))
  (property "Footprint" "" (at 63.5 92.71 0) (hide yes) (show_name no) (do_not_autoplace no) (effects (font (size 1.27 1.27))))
  (property "Datasheet" "" (at 63.5 92.71 0) (hide yes) (show_name no) (do_not_autoplace no) (effects (font (size 1.27 1.27))))
  (property "Description" "Power symbol creates a global label with name \"GND\" , ground" (at 63.5 92.71 0) (hide yes) (show_name no) (do_not_autoplace no) (effects (font (size 1.27 1.27))))
  (pin "1")))
